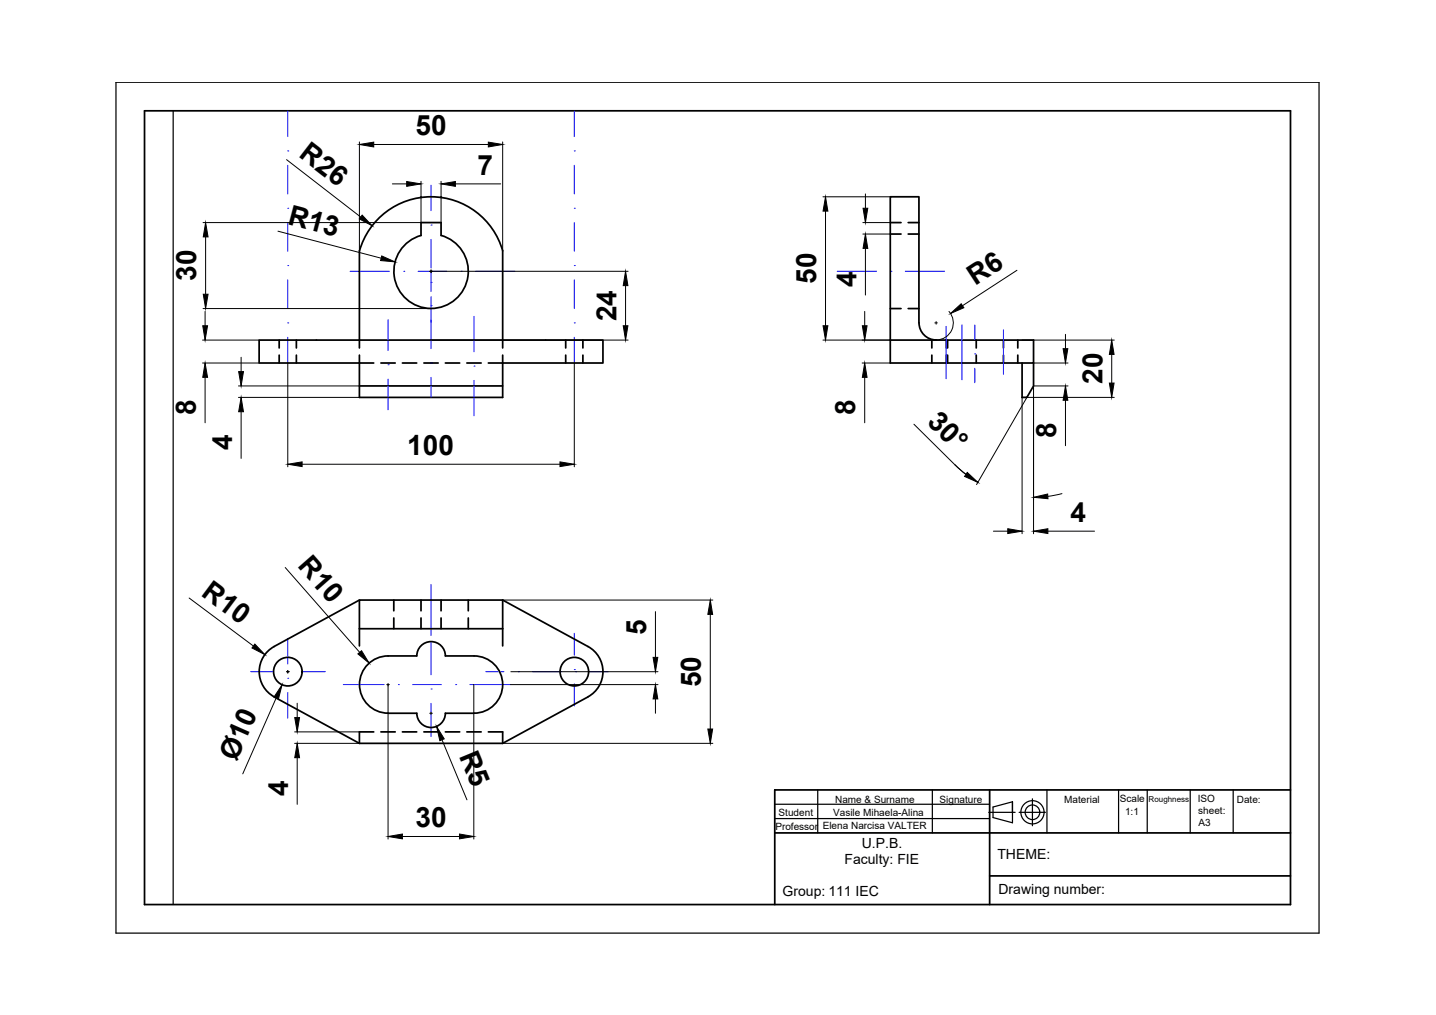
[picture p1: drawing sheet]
<svg xmlns="http://www.w3.org/2000/svg" width="297mm" height="210mm" viewBox="0 0 297 210" stroke-linecap="round" stroke-linejoin="round" font-family="sans-serif">
<!-- layer: 0 -->
<path d="M24 17h248.8v176h-248.8zM35.8 22.9v164.2M160.3 163.4h.1M160.3 169.3h44.4M160.3 166.3h44.4M169.1 163.4v8.8M192.9 163.4v8.8M216.6 163.4v8.8M231.4 163.4v8.8M237.3 163.4v8.8M246.2 163.4v8.8M255.1 163.4v8.8" fill="none" stroke="#000" stroke-width=".25"/>
<path d="M29.9 22.9h237v164.2h-237zM160.3 172.2h106.6M204.7 163.4v23.7M266.9 163.4h-106.6v23.7M204.7 181.1h62.2" fill="none" stroke="#000" stroke-width=".36"/>
<!-- layer: AXIS -->
<g fill="none" stroke="#00f" stroke-width=".21">
<path d="M59.5 31.2h.1M59.5 22.9v5.4M59.5 34.2v5.9M89.2 38.3v5.3M118.8 31.2h.1M118.8 22.9v5.4M118.8 34.2v5.9M59.5 43.1h.1M59.5 54.9h.1M59.5 46v6M59.5 57.9v5.9M72.4 56.1h8.2"/>
<path d="M83.5 56.1h.1M86.5 56.1h5.9M89.2 58.4h.1M89.2 46.5h.1M89.2 49.5v5.9M89.2 56.1v4.2M95.4 56.1h.1M98.3 56.1h8.2M118.8 43.1h.1M118.8 54.9h.1M118.8 46v6M118.8 57.9v5.9"/>
<path d="M173.2 56.1h8.1M184.3 56.1h.1M187.2 56.1h8.2M59.5 66.8h.1M59.5 69.7v5.4M80.3 75.4h.1M80.3 66.1v6.4M80.3 78.4v6.3M89.2 63.2h.1M89.2 75.1h.1M89.2 61.4v10.7M89.2 78v4.2"/>
<path d="M98.1 75.7h.1M98.1 65.4v7.3M98.1 78.7v7.3M118.8 66.8h.1M118.8 69.7v5.4M195.7 67.5v10.8M199 67.2v11.3M201.6 73.2h.1M201.6 67.2v3M201.6 76.2v3M207.6 68.2v9.2M51.8 138.9h4.8"/>
<path d="M59.5 132v5.3M59.6 138.9h.1M62.5 138.9h4.8M89.2 120.9v10.5M89.2 132.7v6.8M100.5 138.9h3.8M107.2 138.9h.1M110.2 138.9h5.9M118.8 138.5h.1M118.8 131v4.5M119.1 138.9h.1M122 138.9h3.8"/>
<path d="M59.5 140.3h.1M59.5 143.2v5.3M71 141.6h8.4M82.4 141.6h.1M85.4 141.6h5.9M89.2 142.5h.1M89.2 145.5v6.8M94.3 141.6h.1M97.2 141.6h8.5M118.8 141.4v4.6"/>
</g>
<!-- layer: INVISIBLE -->
<g fill="none" stroke="#000" stroke-width=".36">
<path d="M184.2 48.4h2.2M184.2 46h2.2M187.9 48.4h2.2M187.9 46h2.2M57.7 70.3v1.7M57.7 73.4v1.7M61.3 70.3v1.7M61.3 73.4v1.7M74.3 73.4v1.7h3M74.3 70.3v1.7M78.8 75.1h3M83.2 75.1h3"/>
<path d="M87.7 75.1h2.9M92.1 75.1h3M96.6 75.1h2.9M104 73.4v1.7h-3M104 70.3v1.7M117 70.3v1.7M117 73.4v1.7M120.6 70.3v1.7M120.6 73.4v1.7M184.2 63.8h2.2M187.9 63.8h2.2M192.8 70.3v1.7"/>
<path d="M192.8 73.4v1.7M195.7 70.3v1.7M195.7 73.4v1.7M196 70.3v1.7M196 73.4v1.7M201.9 70.3v1.7M201.9 73.4v1.7M207.6 70.3v1.7M207.6 73.4v1.7M210.5 70.3v1.7M210.5 73.4v1.7M81.5 124.1v2.2"/>
<path d="M81.5 127.8v2.2M87.1 124.1v2.2M87.1 127.8v2.2M91.2 124.1v2.2M91.2 127.8v2.2M96.9 124.1v2.2M96.9 127.8v2.2M77.3 151.4h-3v2.3M78.8 151.4h3M83.2 151.4h3M87.7 151.4h2.9M92.1 151.4h3"/>
<path d="M96.6 151.4h2.9M101 151.4h3v2.3"/>
</g>
<!-- layer: indicator -->
<g fill="none" stroke="#000" stroke-width=".25">
<path d="M204.5 168h5.5M209.4 165.8l-4 1.1v2.2l4 1.1v-4.4v2.2M210.8 168h5.4M213.6 165.2v5.6"/>
<circle cx="213.6" cy="168" r="2.4"/>
<circle cx="213.6" cy="168" r="1.51"/>
</g>
<!-- layer: VISIBLE -->
<g fill="none" stroke="#000" stroke-width=".36">
<path d="M87.1 48.7v-2.7h4.1v2.7M87.1 40.7v.1M87.1 48.7a7.7 7.7 0 0 0-4.2 11.8 7.7 7.7 0 0 0 12.6 0 7.7 7.7 0 0 0-4.3-11.8M91.2 40.7v.1M53.6 70.3h71.1v4.8h-20.7v7.1h-29.7v-7.1h-20.7zM74.3 70.3l.1-18.4a15.4 15.4 0 0 1 14.8-11.2 15.4 15.4 0 0 1 14.8 11.2v18.4M74.3 79.8h29.7M184.2 70.3h29.6v4.8h-29.6zM193.7 70.3a3.6 3.6 0 0 1-3.6-3.5v-26.1h-5.9v29.6M211.4 75.1v7.1h1l1.4-2.4v-4.7M56.7 133.7a5.9 5.9 0 0 0 0 10.4M74.3 130v3.6"/>
<path d="M74.3 130h29.7M74.3 124.1l-17.6 9.6M76.1 137.4a5.9 5.9 0 0 1 4.2-1.7l5.9-.1a2.95 2.95 0 0 1 3-2.9 2.95 2.95 0 0 1 2.9 3h6a5.9 5.9 0 0 1 5.9 5.9 5.9 5.9 0 0 1-5.9 5.9h-6a2.96 2.96 0 0 1-2.9 2.9 2.96 2.96 0 0 1-3-2.9h-5.9a5.9 5.9 0 0 1-5.5-3.7 5.9 5.9 0 0 1 1.3-6.4zM104 124.1h-29.7v5.9M104 124.1l17.6 9.6a5.9 5.9 0 0 1 0 10.4M104 124.1v9.5M56.7 144.1l17.6 9.6h29.7l17.6-9.6"/>
<circle cx="59.5" cy="138.9" r="2.95"/>
<circle cx="118.8" cy="138.9" r="2.95"/>
</g>
<!-- layer: DIMENSION -->
<g fill="none" stroke="#000" stroke-width=".21">
<path d="M59.3 33l15.3 11.9M74.3 29.4v22.5M77.3 29.9h23.7M81.2 38h2.9M87.1 37.5v8.5h-45.1M91.2 37.5v8.5M94.2 38h9.4M104 29.4v22.5M42.5 49v11.8M57.5 47.8l21.4 5.6M88.9 56.1h41M89.2 55.8v.6"/>
<path d="M129.4 59.1v8.3M170.2 40.7h14M170.8 43.7v23.7M178.5 46h5.7M178.5 48.4h5.7M179 40.1v3M179 51.4v9.6M210.4 55.9l-11.3 7.3M41.9 70.3h11.7M41.9 75.1h11.7M42 63.8h47.2M42.4 64.4v3"/>
<path d="M42.4 78v9.4M49.3 79.8h25M49.9 73.9v2.9M59.5 75.1v21.4M89.2 70.3h40.7M118.8 75.1v21.4M170.2 70.3h14M178.3 75.1h5.9M178.9 64.4v3M178.9 78v9.4M193.4 66.8h.5M193.6 66.5v.5"/>
<path d="M196.3 64.4a3.5 3.5 0 0 1 .6 3.8 3.5 3.5 0 0 1-3.2 2.1M211.4 70.3h19.1M213.8 75.1h7.1M220.4 69.1v3M220.9 79.8h-7.1v30.6M230 73.3v5.9M49.3 82.2h25M49.9 85.1v9.7M62.5 96h53.3M189 87.7l8.6 8.5M197.6 96.2a23 23 0 0 0 4.7 3.6M197.6 96.2l2.2 1.9"/>
<path d="M212.4 82.2l-10.4 18M220.4 82.8v9.4M230.5 82.2h-19.1v28.2M59 117.4l15.4 17.5M205.5 109.8h3M216.8 109.8h9.6M219.7 102.1l-2.9 .6M39.1 123.7l13.3 9.9M59.3 138.9h.5M59.5 138.7v.5M104 124.1h43.5M105.7 138.9h30.4"/>
<path d="M135.6 126.5v9.4M146.9 127.1v23.7M57.1 144.3l-6.9 15.7M60.9 151.4h13.4M60.9 153.7h13.4M61.5 145.4v3M61.5 156.7v9.6M80 141.6h.5M80.3 141.3v32.2M88.9 147.5h.5M89.2 147.2v.6M91.4 153l5.2 12.4"/>
<path d="M98 141.6v31.9M104 153.7h43.5M105.7 141.6h30.4M135.6 144.5v3M83.2 173h11.8"/>
</g>
<g fill="#000" stroke="#000" stroke-width=".21">
<path d="M74.3 29.9l3-.5v1zM84.1 37.5l3 .5-3 .5zM91.2 38l3-.5v1zM101 29.4l3 .5-3 .5zM42.5 46l.5 3h-1zM74.9 44.5l2.1 2.2-2.7-1.4zM79 52.9l2.7 1.3-3-.3zM129.4 56.1l.5 3h-1zM170.8 40.7l.4 3h-.9zM178.5 43.1h1l-.5 2.9zM179 48.4l.5 3h-1zM41.9 67.4h1l-.5 2.9z"/>
<path d="M42.4 75.1l.5 2.9h-1zM42 60.8h1l-.5 3zM49.4 76.8h1l-.5 3zM128.9 67.4h1l-.5 2.9zM170.3 67.4h.9l-.4 2.9zM178.4 67.4h1l-.5 2.9zM178.9 75.1l.5 2.9h-1zM196.6 64.8l2.2-2 .6 .8zM219.9 72.1h1l-.5 3zM230 70.3l.4 3h-.9zM229.5 79.2h.9l-.4 3zM49.9 82.2l.5 2.9h-1z"/>
<path d="M59.5 96l3-.5v1zM115.8 95.5l3 .5-3 .5zM200.1 97.7l2.2 2.1-2.8-1.3zM220.4 79.8l.5 3h-1zM208.5 109.3l2.9 .5-2.9 .5zM213.8 109.8l3-.5v1zM213.8 102.8l2.9-.6 .1 .9zM52.7 133.2l2.1 2.2-2.7-1.4zM74 135.2l.8-.6 1.6 2.5zM135.1 135.9h1l-.5 3zM146.9 124.1l.5 3h-1zM58.3 141.6l-.7 2.9-.9-.4z"/>
<path d="M61 148.4h1l-.5 3zM61.5 153.7l.5 3h-1zM90.3 150.2l1.6 2.6-.9 .4zM135.6 141.6l.5 2.9h-1zM146.4 150.8h1l-.5 2.9zM80.3 173l2.9-.5v1zM95 172.5l3 .5-3 .5z"/>
</g>
<g font-size="5.8">
<text x="85.9" y="28">50</text>
<text x="61.6" y="32.4" transform="rotate(38 61.6 32.4)">R26</text>
<text x="98.8" y="36.2">7</text>
<text x="59.4" y="46.3" transform="rotate(15 59.4 46.3)">R13</text>
<text x="40.6" y="58.1" transform="rotate(-90 40.6 58.1)">30</text>
<text x="168.8" y="58.7" transform="rotate(-90 168.8 58.7)">50</text>
<text x="177.2" y="59.3" transform="rotate(-90 177.2 59.3)">4</text>
<text x="201.7" y="59.2" transform="rotate(-33 201.7 59.2)">R6</text>
<text x="127.5" y="66.4" transform="rotate(-90 127.5 66.4)">24</text>
<text x="228" y="79.4" transform="rotate(-90 228 79.4)">20</text>
<text x="40.5" y="85.8" transform="rotate(-90 40.5 85.8)">8</text>
<text x="176.9" y="85.8" transform="rotate(-90 176.9 85.8)">8</text>
<text x="191.6" y="87.5" transform="rotate(45 191.6 87.5)">30°</text>
<text x="48" y="93" transform="rotate(-90 48 93)">4</text>
<text x="84.3" y="94.1">100</text>
<text x="218.5" y="90.5" transform="rotate(-90 218.5 90.5)">8</text>
<text x="221.5" y="108">4</text>
<text x="61.4" y="117.2" transform="rotate(49 61.4 117.2)">R10</text>
<text x="41.4" y="123" transform="rotate(37 41.4 123)">R10</text>
<text x="133.7" y="131.4" transform="rotate(-90 133.7 131.4)">5</text>
<text x="145" y="142.1" transform="rotate(-90 145 142.1)">50</text>
<text x="48.9" y="157.6" transform="rotate(-66 48.9 157.6)">Ø10</text>
<text x="94.9" y="156.3" transform="rotate(67 94.9 156.3)">R5</text>
<text x="59.6" y="164.6" transform="rotate(-90 59.6 164.6)">4</text>
<text x="85.9" y="171">30</text>
</g>
<g font-size="2.9">
<text x="174.7" y="178.7">Faculty: FIE</text>
<text x="178.3" y="175.3">U.P.B.</text>
<text x="206.3" y="177.7">THEME:</text>
<text x="161.9" y="185.3">Group: 111 IEC</text>
<text x="206.6" y="184.8">Drawing number:</text>
</g>
<g font-size="2.1">
<text x="172.7" y="166.1">Name &amp; Surname</text>
<text x="194.4" y="166.1">Signature</text>
<text x="220.1" y="166">Material</text>
<text x="231.6" y="165.9">Scale</text>
<text x="247.7" y="165.8">ISO</text>
<text x="255.8" y="166">Date:</text>
<text x="160.4" y="171.6">Professor</text>
<text x="161.1" y="168.8">Student</text>
<text x="170.2" y="171.5">Elena Narcisa VALTER</text>
<text x="172.3" y="168.8">Vasile Mihaela-Alina</text>
<text x="232.7" y="168.6">1:1</text>
<text x="247.9" y="168.3">sheet:</text>
<text x="247.9" y="170.8">A3</text>
</g>
<text font-size="1.7" x="237.6" y="165.8">Roughness</text>
</svg>
